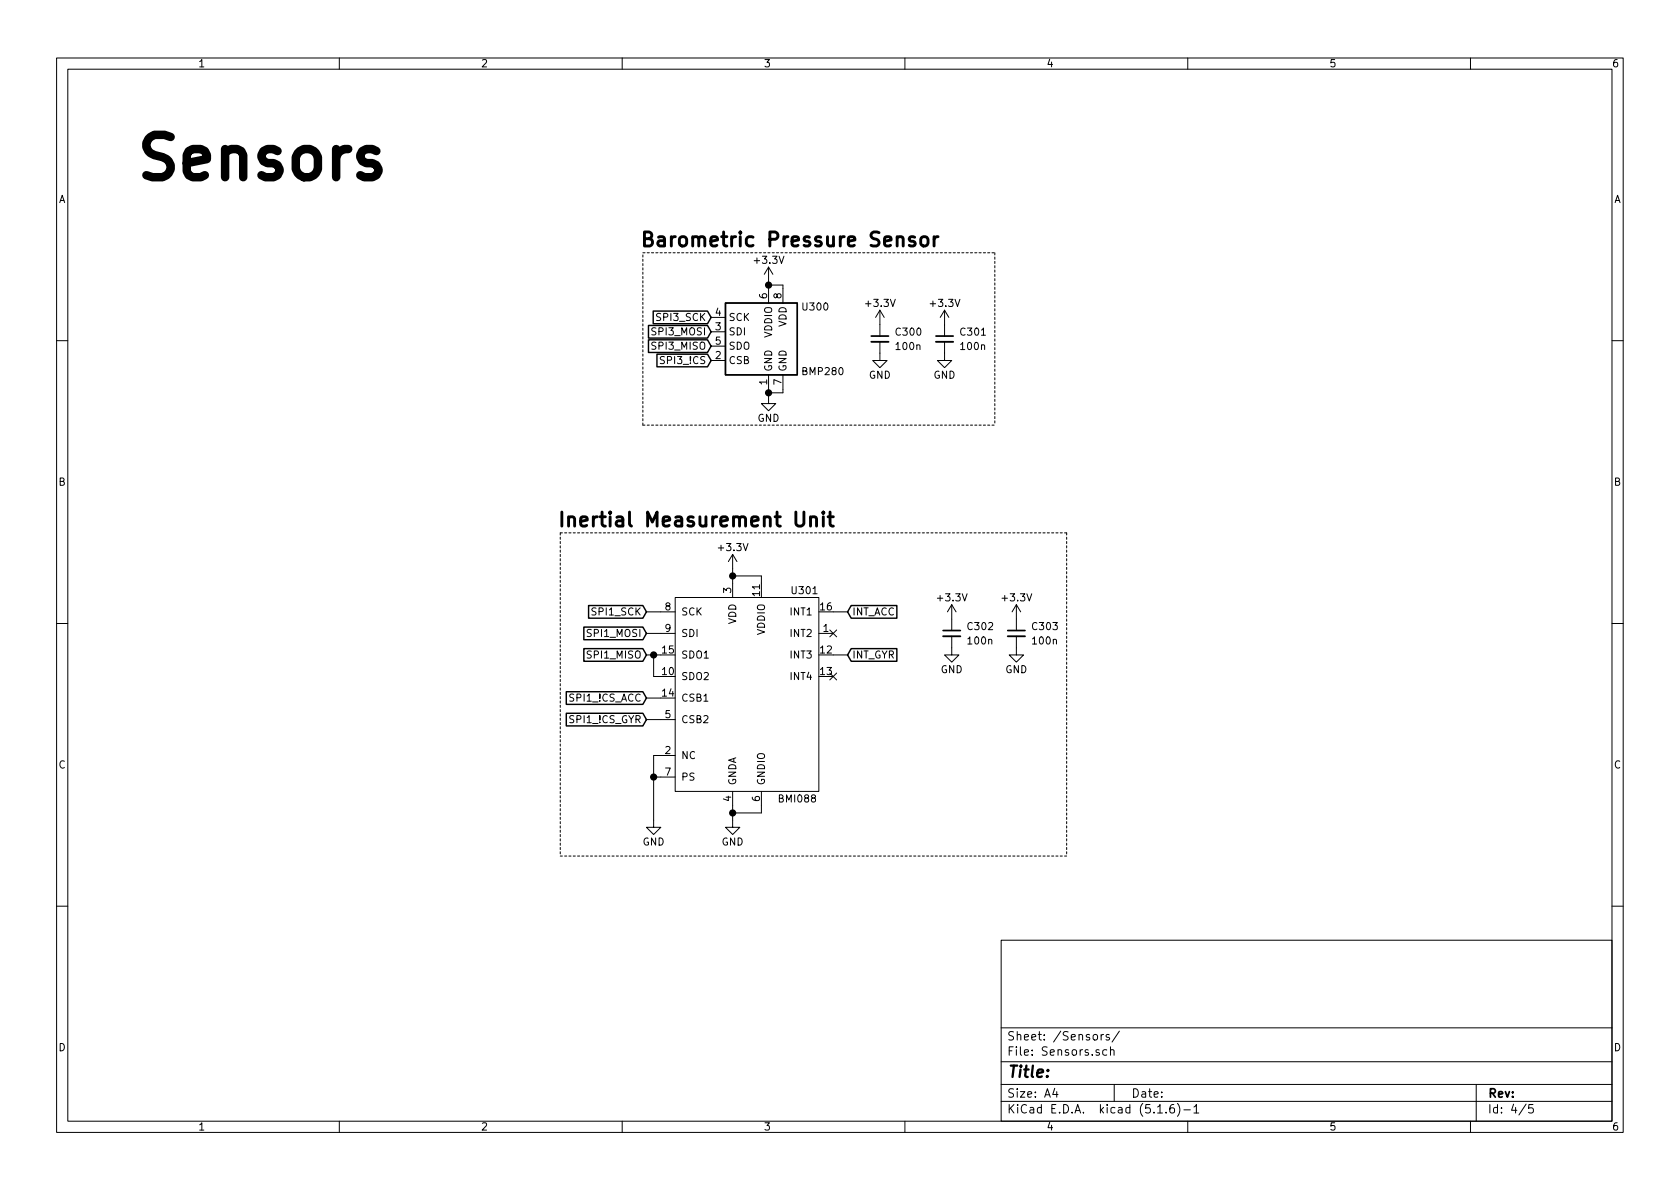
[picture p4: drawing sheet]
<svg xmlns="http://www.w3.org/2000/svg" width="297mm" height="210mm" viewBox="0 0 297 210" stroke-linecap="round" stroke-linejoin="round" font-family="sans-serif">
<g fill="none" stroke="#000" stroke-width=".18">
<path d="M10 10.3h277v189.9h-277zM12 12.2h273v186.1h-273zM60 10.3v1.9M110 10.3v1.9M160 10.3v1.9M210 10.3v1.9M260 10.3v1.9M125.7 58.7h2.6M125.7 56.1h2.6M135.9 47.2v6.4M135.9 50.4h2.5v3.2M135.9 47.2l-.8 1.3"/>
<path d="M135.9 47.2l.8 1.3M155.6 54.9v4.5M155.6 54.9l-.8 1.2M155.6 54.9l.7 1.2M167 54.9v4.5M167 54.9l-.8 1.2M167 54.9l.8 1.2M10 60.2h2M125.7 63.7h2.6M125.7 61.2h2.6M135.9 66.3v5.1h1.3l-1.3 1.2-1.3-1.2h1.3M138.4 66.3v3.2h-2.5"/>
<path d="M155.6 60.4v3.3h1.2l-1.2 1.3-1.3-1.3h1.3M167 60.4v3.3h1.3l-1.3 1.3-1.3-1.3h1.3M285 60.2h2M129.5 98l-.7 1.3M129.5 98v7.7M129.5 98l.8 1.3M10 110.3h2M114.3 112h5.1M114.3 108.2h5.1M114.3 115.8h2.5M115.6 115.8v3.8h1.2M119.4 105.7h25.4v34.2h-25.4z"/>
<path d="M129.5 101.8h5.1v1.3M144.8 112h2.5M146.7 119l1.2 1.2M146.7 111.4l1.2 1.2M147.3 108.2h2.6M147.3 115.8h2.6M147.9 119l-1.2 1.2M147.9 111.4l-1.2 1.2M168.3 112.5v3.3h1.2l-1.2 1.3-1.3-1.3h1.3M168.3 106.9l-.8 1.3M168.3 106.9v4.6M168.3 106.9l.7 1.3"/>
<path d="M179.7 112.5v3.3h1.3l-1.3 1.3-1.3-1.3h1.3M179.7 106.9v4.6M179.7 106.9l-.8 1.3M179.7 106.9l.8 1.3M285 110.3h2M114.3 127.2h5.1M114.3 123.4h2.5M115.6 137.4h3.8M119.4 133.6h-3.8v12.7h1.2l-1.2 1.3-1.3-1.3h1.3M129.5 139.9v6.4h1.3l-1.3 1.3-1.2-1.3h1.2M134.6 139.9v3.9h-5.1M10 160.2h2"/>
<path d="M177 166.3h108v32h-108zM285 160.2h2M60 198.3v1.9M110 198.3v1.9M160 198.3v1.9M177 194.8h108M177 191.8h108M177 187.8h108M177 181.8h108M186.5 192.5l-.4 1h1M186.8 193v1M194.7 182.9v1"/>
<path d="M195.1 182.9l-.4 .3M195.7 185.7l-.4-.1-.3 .3v.6l.3 .1 .4-.1M196.1 183l-.3-.1-.2 .2v.3l.5 .1v.3h-.5M196.3 185.7l.2-.1 .4 .1 .1 .9M196.3 185.1v1.5M197 191.8v3M197.9 182.3l-1.3 2M204.7 196.8h.8M206.2 196.7v.1M207.5 195.3a.59 .59 0 0 0-.7 .7v.5l.2 .2 .4 .1 .2-.1 .1-.5-.2-.2-.4-.1-.3 .3M208.2 195.1a1.71 1.71 0 0 1 0 2.3M209.3 196.3h1.2"/>
<path d="M210 198.3v1.9M211.1 195.8l.4-.5v1.5M211.1 196.8h.9M260 198.3v1.9M261 191.8v6.5M269.8 195.2l-1.2 2M271 195.3h-.7v.7l.2-.1 .5 .1 .1 .2-.1 .5-.2 .1-.5-.1"/>
</g>
<path d="M154.1 60.4h3M165.5 60.4h3M166.8 112.5h3M178.2 112.5h3" fill="none" stroke="#000" stroke-width=".33"/>
<path d="M154.1 59.4h3M165.5 59.4h3M166.8 111.5h3M178.2 111.5h3" fill="none" stroke="#000" stroke-width=".3"/>
<path d="M114.7 57.6h10.4l.6 1.1-.6 1.1h-10.4zM115.5 55h9.6l.6 1.1-.6 1.1h-9.6zM128.3 53.6h12.7v12.7h-12.7zM114.7 60.1h10.4l.6 1.1-.6 1.1h-10.4zM116.2 62.6h8.9l.6 1.1-.6 1.2h-8.9zM103.2 110.9h10.5l.6 1.1-.6 1.1h-10.5zM103.2 114.7h10.5l.6 1.1-.6 1.1h-10.5zM104.1 107.1h9.6l.6 1.1-.6 1.1h-9.6zM150.5 114.7h8.1v2.2h-8.1l-.6-1.1zM150.5 107.1h8.1v2.2h-8.1l-.6-1.1zM100.1 126.1h13.6l.6 1.1-.6 1.2h-13.6zM100.1 122.3h13.6l.6 1.1-.6 1.2h-13.6z" fill="none" stroke="#000" stroke-width=".25"/>
<path d="M113.7 44.7h62.2M175.9 44.7v30.5M113.7 75.2h62.2M113.7 75.2v-30.5M99.1 94.2v57.2M99.1 94.2h89.5M188.6 94.2v57.2M99.1 151.4h89.5" fill="none" stroke="#000" stroke-width=".18" stroke-dasharray=".4 .4"/>
<path d="M161.7 42a.61 .61 0 0 0-.9 .2l.1 .4 .6 .1 .2 .1 .1 .2-.1 .4-.2 .1-.7-.1M162.9 42.1a.69 .69 0 0 1 1.2 .2v.7a.67 .67 0 0 1-.7 .5 .67 .67 0 0 1-.6-.5zM165.2 41.9v1.6M165.9 41.9a.59 .59 0 0 0-.7 .4M140.7 90.5v2.1l.1 .2 .4 .2h.5l.3-.2 .1-.2v-2.1M143.3 91.6a.62 .62 0 0 1 1.1 .1v1.3M143.3 91.4v1.6M145.6 90.5l-.2 .2 .2 .1 .1-.1-.1-.2v.3M145.6 91.4v1.6M146.4 91.4h.9M146.8 90.5v2.2l.1 .2 .4 .1" fill="none" stroke="#000" stroke-width=".51"/>
<g fill="#000" stroke="#000" stroke-width=".25">
<circle cx="135.9" cy="50.4" r=".51"/>
<circle cx="135.9" cy="69.5" r=".51"/>
<circle cx="115.6" cy="115.8" r=".51"/>
<circle cx="129.5" cy="101.8" r=".51"/>
<circle cx="115.6" cy="137.4" r=".51"/>
<circle cx="129.5" cy="143.8" r=".51"/>
</g>
<text font-size="10.4" x="23.5" y="31.7">Sensors</text>
<g font-size="3.5">
<text x="113" y="43.6">Barometric Pressure Sensor</text>
<text x="98.4" y="93.2">Inertial Measurement Unit</text>
</g>
<text font-size="2.8" x="178" y="190.5">Title:</text>
<g font-size="2.1">
<text x="178" y="184">Sheet: /Sensors/</text>
<text x="178" y="186.7">File: Sensors.sch</text>
<text x="178" y="196.9">KiCad E.D.A. kicad (5.1.6)-1</text>
<text x="178" y="194.1">Size: A4</text>
<text x="200" y="194.1">Date:</text>
<text x="263" y="194.1">Rev:</text>
<text x="263" y="196.9">Id: 4/5</text>
</g>
<g font-size="1.8">
<text x="35" y="11.9">1</text>
<text x="85" y="11.9">2</text>
<text x="135" y="11.9">3</text>
<text x="185" y="11.9">4</text>
<text x="235" y="11.9">5</text>
<text x="285" y="11.9">6</text>
<text x="10.4" y="35.9">A</text>
<text x="285.4" y="35.9">A</text>
<text x="133.6" y="46.7">+3.3V</text>
<text x="135.6" y="52.8" transform="rotate(-90 135.6 52.8)">6</text>
<text x="138.2" y="52.8" transform="rotate(-90 138.2 52.8)">8</text>
<text x="115.6" y="59.3">SPI3_MOSI</text>
<text x="116.4" y="56.8">SPI3_SCK</text>
<text x="126.5" y="58.4">3</text>
<text x="126.5" y="55.9">4</text>
<text x="128.8" y="59.3">SDI</text>
<text x="128.8" y="56.8">SCK</text>
<text x="136.5" y="59.7" transform="rotate(-90 136.5 59.7)">VDDIO</text>
<text x="139.1" y="57.8" transform="rotate(-90 139.1 57.8)">VDD</text>
<text x="142" y="54.9">U300</text>
<text x="153.2" y="54.3">+3.3V</text>
<text x="158.5" y="59.4">C300</text>
<text x="164.7" y="54.3">+3.3V</text>
<text x="170" y="59.4">C301</text>
<text x="115.6" y="61.8">SPI3_MISO</text>
<text x="117.1" y="64.4">SPI3_!CS</text>
<text x="126.5" y="63.5">2</text>
<text x="126.5" y="61">5</text>
<text x="128.8" y="64.4">CSB</text>
<text x="128.8" y="61.8">SDO</text>
<text x="136.5" y="65.8" transform="rotate(-90 136.5 65.8)">GND</text>
<text x="139.1" y="65.8" transform="rotate(-90 139.1 65.8)">GND</text>
<text x="158.6" y="61.9">100n</text>
<text x="170" y="61.9">100n</text>
<text x="135.6" y="68" transform="rotate(-90 135.6 68)">1</text>
<text x="138.2" y="68" transform="rotate(-90 138.2 68)">7</text>
<text x="142.1" y="66.3">BMP280</text>
<text x="153.6" y="67">GND</text>
<text x="165" y="67">GND</text>
<text x="133.9" y="74.6">GND</text>
<text x="10.4" y="85.9">B</text>
<text x="285.4" y="85.9">B</text>
<text x="127.2" y="97.5">+3.3V</text>
<text x="117.6" y="107.9">8</text>
<text x="129.3" y="104.9" transform="rotate(-90 129.3 104.9)">3</text>
<text x="134.4" y="105.4" transform="rotate(-90 134.4 105.4)">11</text>
<text x="140.1" y="105.1">U301</text>
<text x="145.1" y="107.9">16</text>
<text x="165.9" y="106.3">+3.3V</text>
<text x="177.4" y="106.3">+3.3V</text>
<text x="104.2" y="112.6">SPI1_MOSI</text>
<text x="105" y="108.8">SPI1_SCK</text>
<text x="117.6" y="111.8">9</text>
<text x="120.4" y="108.8">SCK</text>
<text x="120.4" y="112.6">SDI</text>
<text x="130.2" y="110.4" transform="rotate(-90 130.2 110.4)">VDD</text>
<text x="135.3" y="112.3" transform="rotate(-90 135.3 112.3)">VDDIO</text>
<text x="139.9" y="112.6">INT2</text>
<text x="139.9" y="108.8">INT1</text>
<text x="145.6" y="111.8">1</text>
<text x="150.6" y="108.8">INT_ACC</text>
<text x="171.2" y="111.4">C302</text>
<text x="171.3" y="114">100n</text>
<text x="182.7" y="111.4">C303</text>
<text x="182.7" y="114">100n</text>
<text x="104.2" y="116.5">SPI1_MISO</text>
<text x="117.1" y="119.4">10</text>
<text x="117.1" y="115.6">15</text>
<text x="120.4" y="116.5">SDO1</text>
<text x="139.9" y="116.5">INT3</text>
<text x="145.1" y="115.6">12</text>
<text x="145.1" y="119.4">13</text>
<text x="150.6" y="116.5">INT_GYR</text>
<text x="166.3" y="119">GND</text>
<text x="177.7" y="119">GND</text>
<text x="100.8" y="124.1">SPI1_!CS_ACC</text>
<text x="117.1" y="123.2">14</text>
<text x="120.4" y="120.3">SDO2</text>
<text x="120.4" y="124.1">CSB1</text>
<text x="139.9" y="120.3">INT4</text>
<text x="100.8" y="127.9">SPI1_!CS_GYR</text>
<text x="117.6" y="127">5</text>
<text x="120.4" y="127.9">CSB2</text>
<text x="10.4" y="135.9">C</text>
<text x="117.6" y="133.3">2</text>
<text x="117.6" y="137.2">7</text>
<text x="120.4" y="134.2">NC</text>
<text x="285.4" y="135.9">C</text>
<text x="120.4" y="138">PS</text>
<text x="129.3" y="141.7" transform="rotate(-90 129.3 141.7)">4</text>
<text x="130.2" y="138.9" transform="rotate(-90 130.2 138.9)">GNDA</text>
<text x="134.4" y="141.7" transform="rotate(-90 134.4 141.7)">6</text>
<text x="135.3" y="138.9" transform="rotate(-90 135.3 138.9)">GNDIO</text>
<text x="137.9" y="141.9">BMI088</text>
<text x="113.6" y="149.5">GND</text>
<text x="127.6" y="149.5">GND</text>
<text x="10.4" y="185.9">D</text>
<text x="285.4" y="185.9">D</text>
<text x="35" y="199.9">1</text>
<text x="85" y="199.9">2</text>
<text x="135" y="199.9">3</text>
<text x="185" y="199.9">4</text>
<text x="235" y="199.9">5</text>
<text x="285" y="199.9">6</text>
</g>
</svg>
